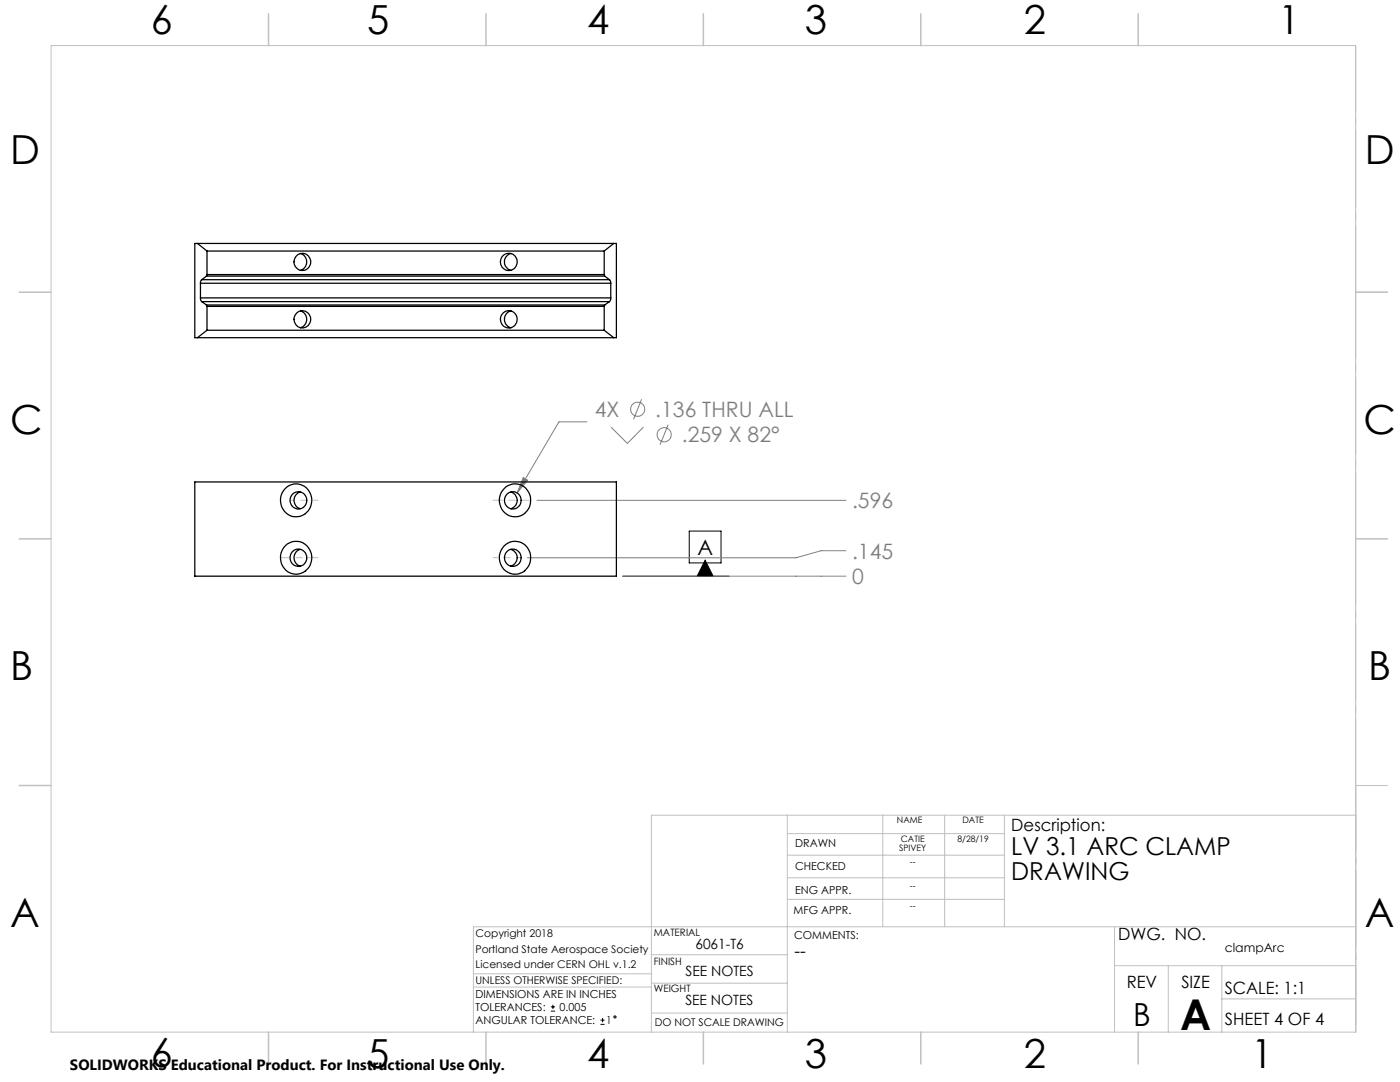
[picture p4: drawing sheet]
<svg xmlns="http://www.w3.org/2000/svg" width="279mm" height="216mm" viewBox="0 0 279 216" stroke-linecap="round" stroke-linejoin="round" font-family="sans-serif">
<g fill="none" stroke="#808080" stroke-width=".2">
<path d="M128.1 79.7l-1.7 4M104.4 95.3l.9 .5-2.1 2.6zM107.2 99.8h61.6M117.1 84.2h-5.6l-8.3 14.2M122 85.2l3.2 3.3 3.2-3.3M133.4 84.7l-1.7 4.1M124.3 115h44.5M168.8 109.9h-4.9l-5 1.4h-53.6"/>
<circle cx="127.2" cy="81.7" r="1.41"/>
<circle cx="132.5" cy="86.8" r="1.4"/>
</g>
<g fill="none" stroke="#000" stroke-width=".2">
<path d="M124.3 115h21.2M137.5 106h6.4v6.3h-6.4zM140.7 111.8l1.6 3.2h-3.2zM140.7 112.3v2.7M109.9 201.8h.9M109.9 200.9h.9M110.3 200.5v.8M119.8 204.4h.9M119.8 203.6h.9M120.3 203.1v.9"/>
<circle cx="122.7" cy="202.9" r=".21"/>
</g>
<path d="M270.6 9.1v49.2M270.6 58.3v49.2M270.6 107.5v49.2M270.6 156.7v49.2" fill="none" stroke="#c0c0c0" stroke-width=".2" stroke-dasharray="15.2 1.3 1.3 1.3" stroke-dashoffset="2.1"/>
<path d="M57.9 99.8h5.5" fill="none" stroke="#c0c0c0" stroke-width=".2" stroke-dasharray="15.2 1.3 1.3 1.3" stroke-dashoffset="14.4"/>
<path d="M98.4 99.8h7.5M63.4 111.3h-7.4" fill="none" stroke="#c0c0c0" stroke-width=".2" stroke-dasharray="15.2 1.3 1.3 1.3" stroke-dashoffset="13.4"/>
<path d="M104 111.3h-5.6" fill="none" stroke="#c0c0c0" stroke-width=".2" stroke-dasharray="15.2 1.3 1.3 1.3" stroke-dashoffset="14.3"/>
<g fill="none" stroke="#c0c0c0" stroke-width=".2">
<path d="M10.2 9.1h260.3v196.9h-260.3zM270.5 58.3h6.4M270.5 156.7h6.4M157.1 162.7v43.3M157.1 175.2h43.3M157.1 170.6h43.3M157.1 166.3h43.3M157.1 179.5h43.3M176.2 162.7v22.2M188.5 162.7v22.2M200.4 162.7v22.2M270.6 162.7h-140.6v43.3"/>
<path d="M94.5 197h35.5M94.5 194.3h35.5M130 196.2h27.1M130 190.5h27.1M222.4 184.9v21.1M222.4 192.7h48.1M233.2 192.7v13.3M243.8 199.3h26.7M243.8 192.7v13.3M270.5 184.9h-176v21.1M130 202.1h27.1"/>
</g>
<g fill="none" stroke="#c0c0c0" stroke-width=".3">
<path d="M53.6 2.8v6.3M97 2.8v6.3M140.4 2.8v6.3M183.8 2.8v6.3M227.2 2.8v6.3M3.8 58.3h6.4M270.5 58.3h6.4M3.8 107.5h6.4M270.5 107.5h6.4M3.8 156.7h6.4M53.6 206v6.3M97 206v6.3"/>
<path d="M140.4 206v6.3M183.8 206v6.3M227.2 206v6.3"/>
</g>
<path d="M140.7 111.8l1.6 3.2h-3.2z" fill="#000"/>
<path d="M104.4 95.3l.9 .5-2.1 2.6z" fill="#808080"/>
<g fill="none" stroke="#000" stroke-width=".25">
<path d="M39.4 48.6h83.1M39.4 48.6h-.5v18.8h.5M39.4 48.6l1.9 1.5M40 59.4v.5l.3 .3M40 56.5h81.9M40 59.4h81.9M40 56.5v2.9M40.3 55.8l-.3 .7M40.3 55.8h81.3M41.2 55.1h79.5M41.2 55.1l-.9 .7M41.3 54.8h79.3"/>
<path d="M41.3 50.1h79.3M41.3 50.1v4.7M41.3 54.8l-.1 .3M59.9 50.6a1.74 1.74 0 0 1 1.3 1.7 1.74 1.74 0 0 1-1.2 1.6M102 50.6a1.73 1.73 0 0 0-1.3 1.7 1.73 1.73 0 0 0 1.3 1.6M120.6 50.1v4.7M120.6 54.8l.1 .3M120.7 55.1l.9 .7M121.6 55.8l.3 .7M121.9 59.4l-.3 .8M121.9 56.5v2.9M122.5 48.6h.5v18.8h-.5"/>
<path d="M122.5 48.6l-1.9 1.5M39.4 67.4h83.1M40.3 60.2h81.3M40.3 60.2l.9 .7M41.2 60.9h79.5M41.2 60.9l.1 .2M41.3 61.1h79.3M41.3 65.9h79.3M41.3 61.1v4.8M41.3 65.9l-1.9 1.5M60 62.1a1.74 1.74 0 0 1 1.2 1.6 1.74 1.74 0 0 1-1.3 1.7M102 62a1.75 1.75 0 0 0-1.3 1.7 1.75 1.75 0 0 0 1.3 1.7"/>
<path d="M120.6 61.1v4.8M120.6 65.9l1.9 1.5M120.7 60.9l-.1 .2M121.6 60.2l-.9 .7M38.9 96.2h84.1v18.8h-84.1zM56.9 97.5a3.2 3.2 0 0 1 4.5 0 3.2 3.2 0 0 1 .1 4.5 3.2 3.2 0 0 1-4.4 .3 3.2 3.2 0 0 1-.5-4.4zM59.9 98.2a1.73 1.73 0 0 0-1.2 1.6 1.73 1.73 0 0 0 1.2 1.7M100.6 97.5a3.1 3.1 0 0 1 3.9-.4 3.1 3.1 0 0 1 1.3 3.8 3.1 3.1 0 0 1-4 2.1 3.1 3.1 0 0 1-2-4l.1-.5zM102 98.2a1.71 1.71 0 0 1 1.2 1.6 1.71 1.71 0 0 1-1.3 1.7M56.9 108.9a3.2 3.2 0 0 1 4.7 .4 3.2 3.2 0 0 1-.7 4.6 3.2 3.2 0 0 1-4.3-.6 3.2 3.2 0 0 1 .3-4.4zM59.9 109.6a1.73 1.73 0 0 0-1.2 1.7 1.73 1.73 0 0 0 1.2 1.7M100.6 109a3.2 3.2 0 0 1 4.4-.1 3.2 3.2 0 0 1 .2 4.4 3.2 3.2 0 0 1-4.4 .5 3.2 3.2 0 0 1-.6-4.4z"/>
<path d="M101.9 109.6a1.7 1.7 0 0 1 1.3 1.7 1.7 1.7 0 0 1-1.3 1.7"/>
<circle cx="60.4" cy="52.3" r="1.7"/>
<circle cx="101.6" cy="52.2" r="1.7"/>
<circle cx="60.4" cy="63.7" r="1.69"/>
<circle cx="101.6" cy="63.7" r="1.7"/>
<circle cx="59.5" cy="99.8" r="1.69"/>
<circle cx="102.3" cy="99.8" r="1.69"/>
<circle cx="59.5" cy="111.3" r="1.7"/>
<circle cx="102.3" cy="111.3" r="1.7"/>
</g>
<text font-size="8.5" x="235.5" y="205.4">A</text>
<g font-size="8">
<text x="30.1" y="6.8">6</text>
<text x="73.3" y="6.9">5</text>
<text x="117.2" y="6.9">4</text>
<text x="160.6" y="6.9">3</text>
<text x="204.3" y="6.9">2</text>
<text x="255.1" y="6.9">1</text>
<text x="2.1" y="32.7">D</text>
<text x="272.4" y="32.7">D</text>
<text x="2.1" y="86.5">C</text>
<text x="272.1" y="86.6">C</text>
<text x="2.1" y="135.6">B</text>
<text x="273.1" y="135.6">B</text>
<text x="2.1" y="185.1">A</text>
<text x="272.4" y="185.1">A</text>
<text x="30.1" y="213">6</text>
<text x="73.3" y="213.1">5</text>
<text x="117.2" y="213.1">4</text>
<text x="160.6" y="213.1">3</text>
<text x="204.3" y="213.1">2</text>
<text x="249.7" y="213.1">1</text>
</g>
<text font-size="6.3" x="226.1" y="204.6">B</text>
<g font-size="4.9">
<text x="201.8" y="170.7">LV 3.1 ARC CLAMP</text>
<text x="201.8" y="175.6">DRAWING</text>
</g>
<g font-size="4.2" fill="#808080">
<text x="118.7" y="83.2">4X</text>
<text x="130.8" y="83.2">.136 THRU ALL</text>
<text x="136.1" y="88.3">.259 X 82°</text>
<text x="170" y="101.4">.596</text>
<text x="170" y="111.5">.145</text>
<text x="170" y="116.6">0</text>
</g>
<text font-size="4.2" x="139.2" y="110.7">A</text>
<text font-size="3.5" x="158.6" y="190.9">--</text>
<g font-size="3.4">
<text x="201.8" y="165.9">Description:</text>
<text x="223.2" y="187.6">DWG. NO.</text>
<text x="224.9" y="197.2">REV</text>
<text x="235.8" y="197.2">SIZE</text>
<text x="244.4" y="198.4">SCALE: 1:1</text>
<text x="244.4" y="204.6">SHEET 4 OF 4</text>
</g>
<text font-size="3" x="14" y="213.5">SOLIDWORKS Educational Product. For Instructional Use Only.</text>
<g font-size="2.8">
<text x="138.8" y="189.3">6061-T6</text>
<text x="136.8" y="194.8">SEE NOTES</text>
<text x="136.8" y="200.6">SEE NOTES</text>
</g>
<text font-size="2.5" x="244.4" y="190">clampArc</text>
<g font-size="2.2">
<text x="158.7" y="169">DRAWN</text>
<text x="158.7" y="173.5">CHECKED</text>
<text x="158.7" y="178.3">ENG APPR.</text>
<text x="158.4" y="182.4">MFG APPR.</text>
<text x="158.5" y="187.4">COMMENTS:</text>
<text x="94.9" y="199.1">DIMENSIONS ARE IN INCHES</text>
<text x="94.9" y="201.7">TOLERANCES:</text>
<text x="111.7" y="201.7">0.005</text>
<text x="94.9" y="204.4">ANGULAR TOLERANCE:</text>
<text x="121" y="204.4">1</text>
</g>
<g font-size="2.1">
<text x="94.9" y="187">Copyright 2018</text>
<text x="94.9" y="190.1">Portland State Aerospace Society</text>
<text x="94.9" y="196.4">UNLESS OTHERWISE SPECIFIED:</text>
<text x="94.9" y="193.2">Licensed under CERN OHL v.1.2</text>
<text x="130.7" y="204.6">DO NOT SCALE DRAWING</text>
</g>
<g font-size="2">
<text x="130.5" y="186.8">MATERIAL</text>
<text x="130.5" y="192.5">FINISH</text>
<text x="130.5" y="198">WEIGHT</text>
</g>
<g font-size="1.8">
<text x="179" y="164.3">NAME</text>
<text x="179.8" y="168">CATIE</text>
<text x="191.1" y="168">8/28/19</text>
<text x="192.1" y="164.3">DATE</text>
<text x="179.5" y="169.7">SPIVEY</text>
<text x="181.6" y="172.6">--</text>
<text x="181.6" y="177.4">--</text>
<text x="181.6" y="181.4">--</text>
</g>
</svg>
